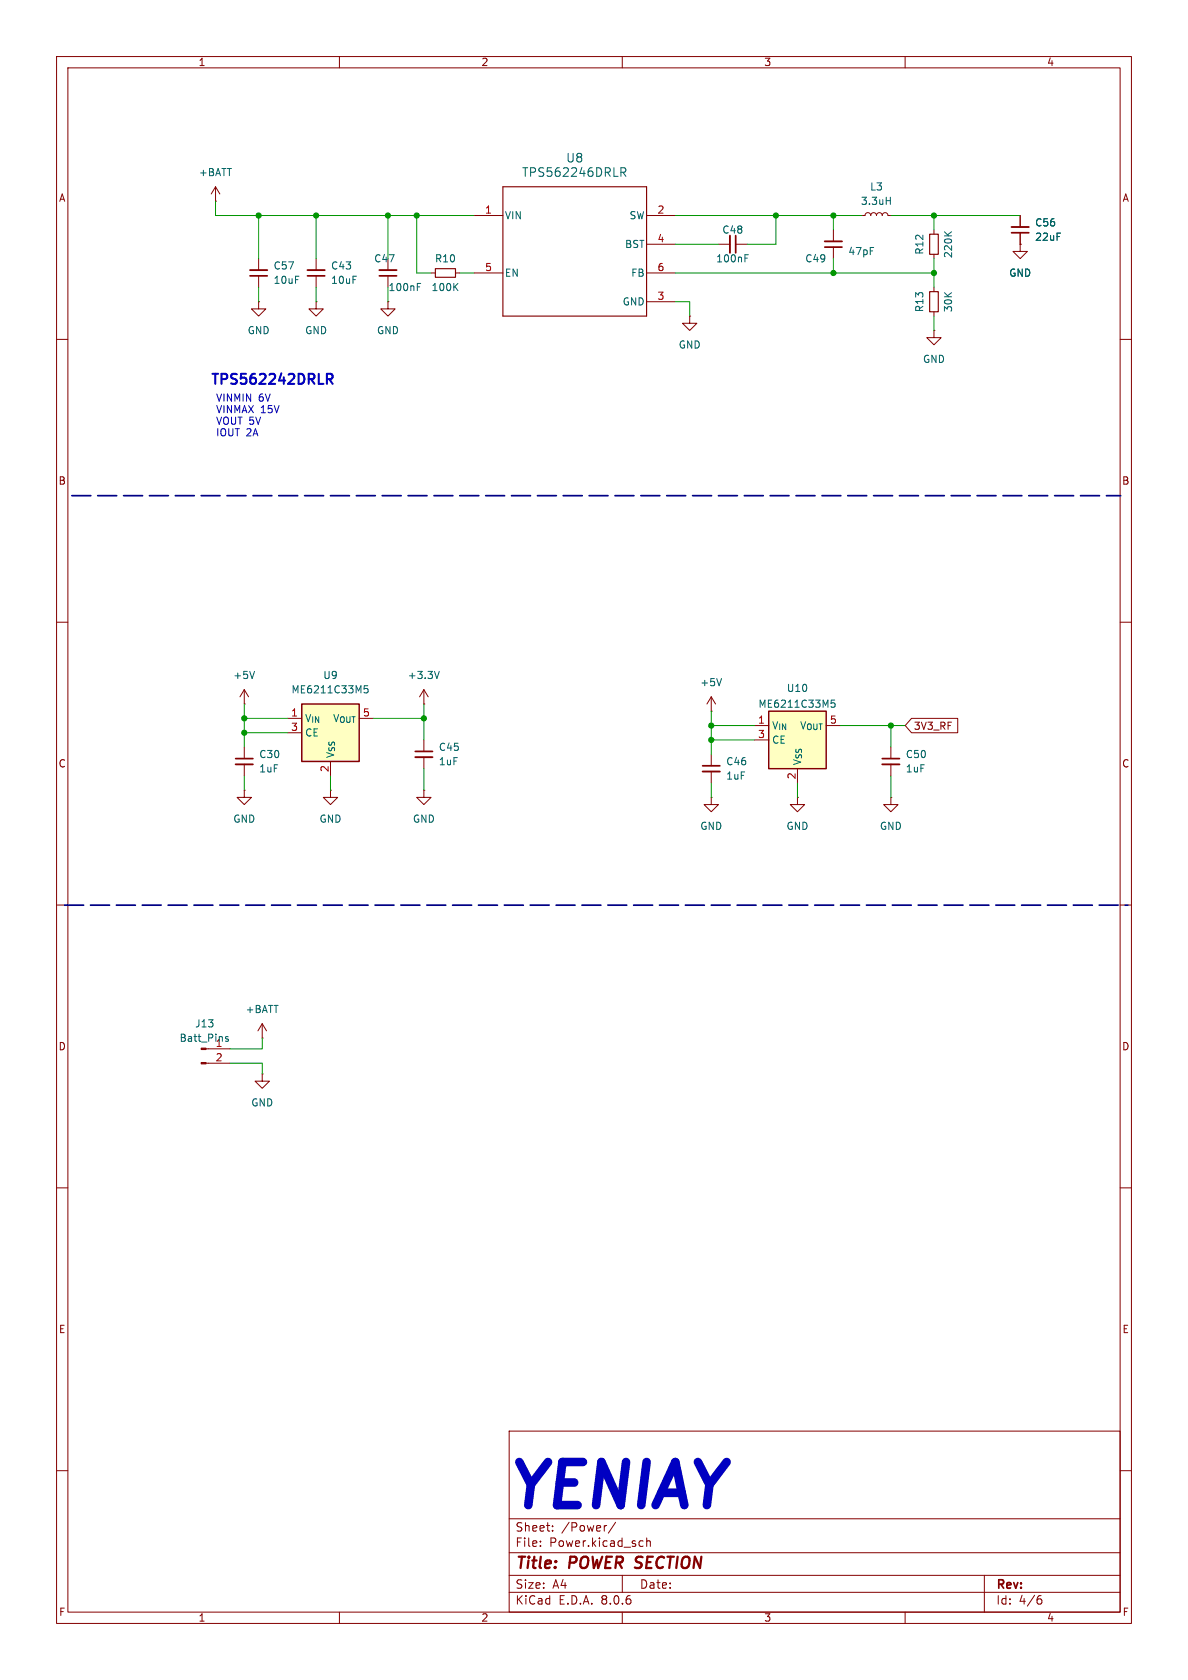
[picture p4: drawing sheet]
<svg xmlns="http://www.w3.org/2000/svg" width="210mm" height="297mm" viewBox="0 0 210 297" stroke-linecap="round" stroke-linejoin="round" font-family="sans-serif">
<g fill="none" stroke="#840000" stroke-width=".18">
<path d="M10 10h190v277h-190zM12 12h186v273h-186zM60 10v2M110 10v2M160 10v2M38.1 35.6h.1M38.1 33l-.8 1.3M38.1 33v2.6M38.1 33l.8 1.3M83.8 38.1h5.1M114.3 38.1h5.1M152.4 38.1h.5l.2-.4 .3-.1 .4 .1 .1 .4 .2-.4 .3-.1 .4 .1 .1 .4 .2-.4 .3-.1 .4 .1 .2 .4 .1-.4 .4-.1 .3 .1 .2 .4h.5"/>
<path d="M180.3 38.1v2M10 60h2M45.7 53.3v1.3h1.3l-1.3 1.3-1.3-1.3h1.3M45.7 53.3h.1M45.7 45.7v2.1M45.7 48.8v2M55.9 53.3v1.3h1.2l-1.2 1.3-1.3-1.3h1.3M55.9 53.3h.1M55.9 45.7v2.1M55.9 48.8v2M68.6 53.3v1.3h1.2l-1.2 1.3-1.3-1.3h1.3M68.6 53.3h.1"/>
<path d="M68.6 45.7v2.1M68.6 48.8v2M76.2 48.3h.8M80.5 48.3h.8M83.8 48.3h5.1M114.3 48.3h5.1M114.3 53.3h5.1M114.3 43.2h5.1M127 43.2h2M130 43.2h2.1M147.3 40.6v2.1M147.3 43.7v2"/>
<path d="M165.1 58.4v1.3h1.3l-1.3 1.3-1.3-1.3h1.3M165.1 58.4h.1M165.1 40.6v.8M165.1 45v.7M165.1 50.8v.8M165.1 55.1v.8M180.3 43.2v1.3h1.3l-1.3 1.2-1.2-1.2h1.2M180.3 43.2h.1M180.3 41.1v2.1M198 60h2M10 110h2M198 110h2"/>
<path d="M43.2 124.5h.1M43.2 139.7v1.3h1.2l-1.2 1.2-1.3-1.2h1.3M43.2 139.7h.1M43.2 121.9v2.6M43.2 132.1v2M43.2 135.1v2.1M43.2 121.9l-.8 1.3M43.2 121.9l.7 1.3M58.4 139.7v1.3h1.3l-1.3 1.2-1.3-1.2h1.3M58.4 139.7h.1M74.9 139.7v1.3h1.3l-1.3 1.2-1.2-1.2h1.2M74.9 139.7h.1"/>
<path d="M74.9 124.5h.1M74.9 121.9v2.6M74.9 130.8v2M74.9 133.9v2M74.9 121.9l-.7 1.3M74.9 121.9l.8 1.3M125.7 133.4v2M125.7 136.4v2M10 160h2M125.7 141v1.2h1.3l-1.3 1.3-1.2-1.3h1.2M125.7 141h.1M141 141v1.2h1.2l-1.2 1.3-1.3-1.3h1.3"/>
<path d="M141 141h.1M157.5 141v1.2h1.2l-1.2 1.3-1.3-1.3h1.3M157.5 141h.1M198 160h2M36.4 188h4.2M36.4 185.4h4.2M46.4 189.9v1.2h1.2l-1.2 1.3-1.3-1.3h1.3M46.4 189.9h.1M46.4 183.5h.1M46.4 181l-.8 1.2M46.4 181v2.5M46.4 181l.7 1.2"/>
<path d="M10 210h2M198 210h2M10 260h2M90 253h108v32h-108zM198 260h2M90 278.5h108M90 274.5h108M90 268.5h108M95.5 273.2v.2M95.5 272.5v.1M110 278.5v3M113.5 272.4l.2 .1"/>
<path d="M113.7 273.3l-.4 .1M114.3 271.9v1.5M114.5 272.4l-.2 .1M114.8 272.4l.2 .2v.8M174 278.5v6.5M60 285v2M90 281.5h108M110 285v2M160 285v2M183.6 282.7h.3l.3 .2-.1 .5-.5 .2M184 282.1l-.4 .1"/>
</g>
<path d="M44.2 47.8h3M54.4 47.8h3M67.1 47.8h3M129 41.7v3M145.8 42.7h3M178.8 40.1h3.1M41.7 135.1h3M73.4 133.9h3.1M124.2 136.4h3.1" fill="none" stroke="#840000" stroke-width=".33"/>
<path d="M44.2 48.8h3M54.4 48.8h3M67.1 48.8h3M130 41.7v3M145.8 43.7h3M178.8 41.1h3.1M41.7 134.1h3M73.4 132.8h3.1M124.2 135.4h3.1" fill="none" stroke="#840000" stroke-width=".3"/>
<g fill="none" stroke="#006464" stroke-width=".18">
<path d="M109.8 29.7h.5l.3 .2-.1 .5-.7 .1M110.1 30.5l.5 .7M156.7 35.5h.7M157.4 34.9v1.2M73.8 50.7h.4M73.8 50.1h.6M80.4 50.7l.5 .7M80.9 50.1l-.7 .7M131.7 45.6h.4M131.7 45h.6M166.9 41l.8 .7M168.2 41l-.7 .5"/>
<path d="M45 118.7l-.4 1.3M77.7 118.7l-.5 1.3M40.3 183.3l-.3-.1-.1 .2v.2l.4 .1v.3h-.4"/>
</g>
<g fill="#840000" stroke="#840000" stroke-width=".18">
<path d="M35.6 187.8h.8v.3h-.8z"/>
<path d="M35.6 185.3h.8v.2h-.8z"/>
</g>
<path d="M88.9 33h25.4v22.9h-25.4zM77 47.5h3.5v1.5h-3.5zM164.3 41.4h1.6v3.6h-1.6zM164.3 51.6h1.6v3.5h-1.6z" fill="none" stroke="#840000" stroke-width=".2"/>
<path d="M135.9 125.7h10.1v10.2h-10.1z" fill="#ffffc2"/>
<path d="M135.9 125.7h10.1v10.2h-10.1z" fill="none" stroke="#840000" stroke-width=".25"/>
<path d="M133.3 128.3h2.6M133.3 130.8h2.6M141 135.9v2.5" fill="none" stroke="#840000" stroke-width=".18"/>
<path d="M147.6 123.8h-.6l-.1 .6 .2-.1h.4l.1 .2v.4l-.2 .1-.5-.1" fill="none" stroke="#006464" stroke-width=".18"/>
<path d="M53.3 124.5h10.2v10.1h-10.2z" fill="#ffffc2"/>
<path d="M53.3 124.5h10.2v10.1h-10.2z" fill="none" stroke="#840000" stroke-width=".25"/>
<g fill="none" stroke="#840000" stroke-width=".18">
<path d="M180.3 38.1v2M121.9 55.9v1.3h1.3l-1.3 1.2-1.3-1.2h1.3M121.9 55.9h.1M180.3 43.2h.1M180.3 41.1v2.1M50.8 127h2.5M50.8 129.5h2.5M58.4 134.6v2.6M125.7 125.7h.1M125.7 123.2l-.7 1.3M125.7 123.2v2.5M125.7 123.2l.8 1.3"/>
<path d="M157.5 132.1v2M157.5 135.1v2.1M161.1 127h8.2v2.5h-8.2l-1.1-1.2z"/>
</g>
<path d="M127.5 120l-.4 1.2M65 121.2h-.6l-.1 .6 .2-.1 .5 .1 .1 .2-.1 .4-.2 .1-.5-.1" fill="none" stroke="#006464" stroke-width=".18"/>
<path d="M156 135.1h3" fill="none" stroke="#840000" stroke-width=".33"/>
<path d="M156 134.1h3" fill="none" stroke="#840000" stroke-width=".3"/>
<path d="M57.8 67h.7a.48 .48 0 0 0 .3-.4 .48 .48 0 0 0-.3-.5h-.7v1.8M58.2 67l.6 .9" fill="none" stroke="#0000c2" stroke-width=".36"/>
<path d="M12.7 87.6h185.4M11.4 160h188" fill="none" stroke="#000084" stroke-width=".3" stroke-dasharray="3.4 1.2"/>
<g fill="none" stroke="#009600" stroke-width=".18">
<path d="M38.1 35.6v2.5h45.7M45.7 38.1v7.6M55.9 38.1v7.6M68.6 38.1v7.6M73.7 38.1v10.2h2.5M119.4 38.1h33M137.2 38.1v5.1h-5.1M147.3 38.1v2.5M157.5 38.1h22.8M165.1 38.1v2.5M45.7 50.8v2.5M55.9 50.8v2.5"/>
<path d="M68.6 50.8v2.5M81.3 48.3h2.5M119.4 48.3h45.7M119.4 43.2h7.6M119.4 53.3h2.5v2.6M147.3 45.7v2.6M165.1 45.7v5.1M165.1 55.9v2.5M43.2 124.5v7.6M43.2 137.2v2.5M43.2 129.5h7.6M43.2 127h7.6"/>
<path d="M58.4 137.2v2.5M66 127h8.9M74.9 124.5v6.3M74.9 135.9v3.8M125.7 125.7v7.7M125.7 138.4v2.6M125.7 128.3h7.6M125.7 130.8h7.6M141 138.4v2.6M148.6 128.3h11.4M157.5 128.3v3.8M157.5 137.2v3.8"/>
<path d="M40.6 188h5.8v1.9M46.4 183.5v1.9h-5.8"/>
</g>
<g fill="#009600" stroke="#009600" stroke-width=".18">
<circle cx="125.7" cy="128.3" r=".46"/>
<circle cx="125.7" cy="130.8" r=".46"/>
<circle cx="74.9" cy="127" r=".46"/>
<circle cx="68.6" cy="38.1" r=".46"/>
<circle cx="55.9" cy="38.1" r=".46"/>
<circle cx="45.7" cy="38.1" r=".46"/>
<circle cx="73.7" cy="38.1" r=".46"/>
<circle cx="147.3" cy="38.1" r=".46"/>
<circle cx="147.3" cy="48.3" r=".46"/>
<circle cx="137.2" cy="38.1" r=".46"/>
<circle cx="165.1" cy="48.3" r=".46"/>
<circle cx="165.1" cy="38.1" r=".46"/>
<circle cx="43.2" cy="129.5" r=".46"/>
<circle cx="43.2" cy="127" r=".46"/>
<circle cx="157.5" cy="128.3" r=".46"/>
</g>
<text font-size="10.6" fill="#0000c2" x="88.6" y="268.7">YENIAY</text>
<g font-size="2.8" fill="#840000">
<text x="91" y="277.9">Title:</text>
<text x="100.7" y="277.9">POWER SECTION</text>
</g>
<text font-size="2.5" fill="#0000c2" x="37" y="68.5">TPS562242DRLR</text>
<g font-size="2.1" fill="#006464">
<text x="100" y="28.9">U8</text>
<text x="92.2" y="31.5">TPS562246DRLR</text>
</g>
<g font-size="2.1" fill="#840000">
<text x="91" y="273.7">File:</text>
<text x="91" y="271">Sheet:</text>
<text x="97.1" y="273.7">Power.kicad_sch</text>
<text x="99.2" y="271">/Power/</text>
<text x="91" y="281.1">Size:</text>
<text x="97.7" y="281.1">A4</text>
<text x="113" y="281.1">Date:</text>
<text x="176" y="281.3">Rev:</text>
<text x="91" y="283.9">KiCad</text>
<text x="98.7" y="283.9">E.D.A.</text>
<text x="106.3" y="283.9">8.0.6</text>
<text x="176" y="283.9">Id:</text>
<text x="180.1" y="283.9">4/6</text>
</g>
<g font-size="1.8" fill="#840000">
<text x="35" y="11.9">1</text>
<text x="85" y="11.9">2</text>
<text x="135" y="11.9">3</text>
<text x="185" y="11.9">4</text>
<text x="10.3" y="35.9">A</text>
<text x="198.4" y="35.9">A</text>
<text x="10.3" y="85.9">B</text>
<text x="198.3" y="85.9">B</text>
<text x="161.4" y="129.2">3V3_RF</text>
<text x="10.3" y="135.9">C</text>
<text x="198.3" y="135.9">C</text>
<text x="10.3" y="185.9">D</text>
<text x="198.3" y="185.9">D</text>
<text x="10.3" y="235.9">E</text>
<text x="198.3" y="235.9">E</text>
<text x="10.3" y="285.9">F</text>
<text x="35" y="286.9">1</text>
<text x="85" y="286.9">2</text>
<text x="135" y="286.9">3</text>
<text x="185" y="286.9">4</text>
<text x="198.4" y="285.9">F</text>
</g>
<g font-size="1.8" fill="#006464">
<text x="35.1" y="31.3">+BATT</text>
<text x="153.7" y="33.9">L3</text>
<text x="89.2" y="39">VIN</text>
<text x="111.2" y="39">SW</text>
<text x="127.6" y="41.5">C48</text>
<text x="152.1" y="36.4">3.3uH</text>
<text x="182.9" y="40.2">C56</text>
<text x="48.3" y="47.8">C57</text>
<text x="58.4" y="47.8">C43</text>
<text x="66" y="46.6">C47</text>
<text x="76.8" y="46.6">R10</text>
<text x="110.4" y="44">BST</text>
<text x="126.5" y="46.6">100nF</text>
<text x="142.2" y="46.6">C49</text>
<text x="149.9" y="45.3">47pF</text>
<text x="163.4" y="45.1" transform="rotate(-90 163.4 45.1)">R12</text>
<text x="168.5" y="45.7" transform="rotate(-90 168.5 45.7)">220K</text>
<text x="182.9" y="42.8">22uF</text>
<text x="48.3" y="50.4">10uF</text>
<text x="58.4" y="50.4">10uF</text>
<text x="68.6" y="51.7">100nF</text>
<text x="76.2" y="51.7">100K</text>
<text x="89.2" y="49.1">EN</text>
<text x="111.5" y="49.1">FB</text>
<text x="178.3" y="49.1">GND</text>
<text x="43.7" y="59.3">GND</text>
<text x="53.8" y="59.3">GND</text>
<text x="66.5" y="59.3">GND</text>
<text x="110" y="54.2">GND</text>
<text x="163.4" y="55.3" transform="rotate(-90 163.4 55.3)">R13</text>
<text x="168.5" y="55.3" transform="rotate(-90 168.5 55.3)">30K</text>
<text x="119.9" y="61.8">GND</text>
<text x="163.1" y="64.4">GND</text>
<text x="41.1" y="120.2">+5V</text>
<text x="51.4" y="122.8">ME6211C33M5</text>
<text x="57" y="120.2">U9</text>
<text x="72" y="120.2">+3.3V</text>
<text x="123.7" y="121.5">+5V</text>
<text x="134" y="125.3">ME6211C33M5</text>
<text x="139" y="122.5">U10</text>
<text x="53.8" y="127.9">V_{IN}V_{OUT}</text>
<text x="53.8" y="130.4">CE</text>
<text x="136.4" y="129.1">V_{IN}V_{OUT}</text>
<text x="136.4" y="131.7">CE</text>
<text x="45.7" y="136.8">1uF</text>
<text x="45.7" y="134.2">C30</text>
<text x="59.3" y="134.1" transform="rotate(-90 59.3 134.1)">V_{SS}</text>
<text x="77.5" y="135.5">1uF</text>
<text x="77.5" y="132.9">C45</text>
<text x="128.3" y="135.5">C46</text>
<text x="141.8" y="135.4" transform="rotate(-90 141.8 135.4)">V_{SS}</text>
<text x="160" y="136.8">1uF</text>
<text x="160" y="134.2">C50</text>
<text x="128.3" y="138">1uF</text>
<text x="41.1" y="145.6">GND</text>
<text x="56.4" y="145.6">GND</text>
<text x="72.9" y="145.6">GND</text>
<text x="123.7" y="146.9">GND</text>
<text x="138.9" y="146.9">GND</text>
<text x="155.4" y="146.9">GND</text>
<text x="43.3" y="179.3">+BATT</text>
<text x="31.6" y="184.4">Batt_Pins</text>
<text x="34.4" y="181.8">J13</text>
<text x="38" y="185.2">1</text>
<text x="44.3" y="195.8">GND</text>
</g>
<g font-size="1.8" fill="#a90000">
<text x="85.7" y="37.8">1</text>
<text x="116.1" y="37.8">2</text>
<text x="116.1" y="42.9">4</text>
<text x="85.7" y="48">5</text>
<text x="116.1" y="53.1">3</text>
<text x="116.1" y="48">6</text>
<text x="51.4" y="126.7">1</text>
<text x="51.4" y="129.3">3</text>
<text x="64.1" y="126.7">5</text>
<text x="133.9" y="128">1</text>
<text x="133.9" y="130.6">3</text>
<text x="146.6" y="128">5</text>
<text x="58.2" y="136.6" transform="rotate(-90 58.2 136.6)">2</text>
<text x="140.7" y="137.9" transform="rotate(-90 140.7 137.9)">2</text>
<text x="38" y="187.7">2</text>
</g>
<g font-size="1.8" fill="#0000c2">
<text x="38.1" y="71.2">VINMIN</text>
<text x="45.7" y="71.2">6V</text>
<text x="38.1" y="73.3">VINMAX 15V</text>
<text x="38.1" y="75.3">VOUT 5V</text>
<text x="38.1" y="77.3">IOUT 2A</text>
</g>
</svg>
